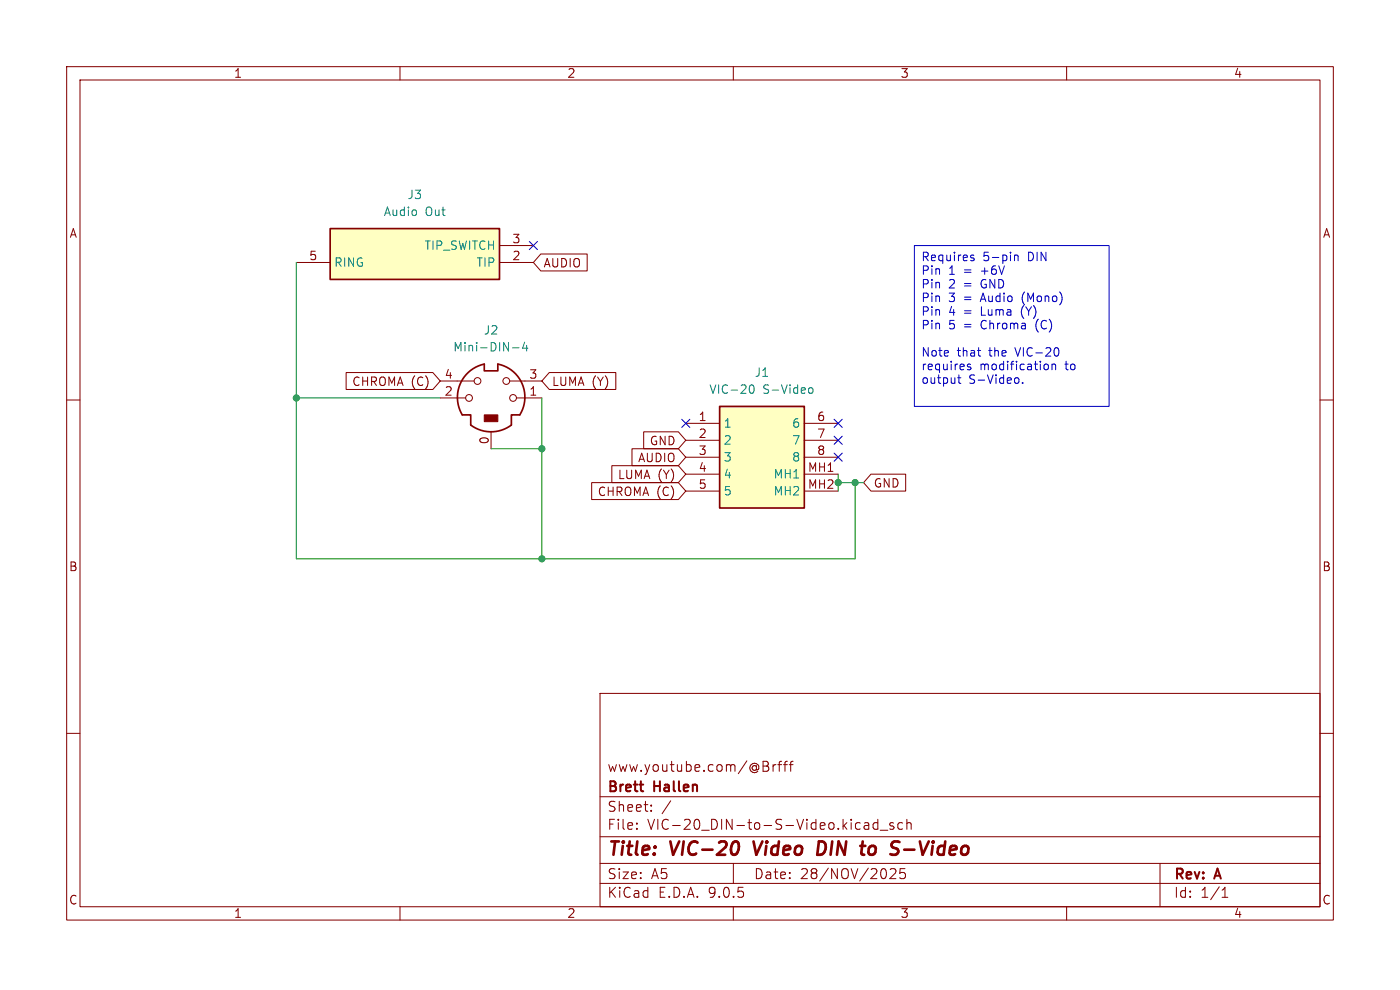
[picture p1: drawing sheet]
<svg xmlns="http://www.w3.org/2000/svg" width="297mm" height="210mm" viewBox="0 0 297 210" stroke-linecap="round" stroke-linejoin="round" font-family="sans-serif">
<g fill="none" stroke="#840000" stroke-width=".22">
<path d="M14.1 14.1h268.8v181.1h-268.8zM17 17h263v175.3h-263zM84.9 14.1v2.9M155.6 14.1v2.9M226.3 14.1v2.9M14.1 84.9h2.9M280 84.9h2.9M14.1 155.6h2.9M127.3 147.1h152.7v45.2h-152.7zM280 155.6h2.9M127.3 177.5h152.7M127.3 169h152.7"/>
<path d="M135.1 175.7v.2M135.1 174.6v.2M138.1 171.9v.2M138.1 170.8v.2M142.3 169.9l-1.8 2.7M163 162.7v.7M164 162.2v1.4M164.6 162.2l-.4 .1-.2 .3M165 162.2h.8M165.8 161.5l-.4 .1-.1 .2v1.8M166.2 162.2h.8M167 161.5l-.4 .1-.1 .2v1.8"/>
<path d="M167.4 162.2h.8M168.2 161.5l-.4 .1-.1 .2v1.8M183.4 174.6h.8l.1 1.3M184.3 175l-.7 .1a.42 .42 0 0 0-.3 .4 .42 .42 0 0 0 .3 .4l.7-.1M186.2 174.6l-.6-.1-.4 .4v.6l.2 .3h.8M186.2 173.8v2.1M186.7 176.1h1.6M189.6 174.6l-.5-.1-.3 .3 .1 .3 .7 .2v.5h-.8M191.5 174.6l-.6-.1-.4 .4v.6l.2 .3h.8M192.4 174.7a.53 .53 0 0 1 .9 .1v1.1M192.4 173.8v2.1M84.9 192.3v2.9"/>
<path d="M127.3 187.4h152.7M127.3 183.2h152.7M155.6 192.3v2.9M155.6 183.2v4.2M188.9 184.5l.3-.2 .7 .1a.58 .58 0 0 1 .1 .8l-1.2 1.2h1.3M192 184.3h-1l-.1 1 .3-.2 .7 .1 .2 .3-.1 .7-.3 .2h-.5l-.3-.2M226.3 192.3v2.9M246.1 183.2v9.1M259.3 190.3h1.2M259.3 188.8l.6-.6v2.1"/>
</g>
<path d="M156.2 178.5l.3 .1a2.12 2.12 0 0 1-.3 2.6M159.9 178.5l.5 2.8M174.8 178.6l-1.1-.1-.3 2.8h.6l.8-.4M185.3 179.4a.88 .88 0 0 0-1 .6v1.1a.73 .73 0 0 0 1.1 .1M191.8 180.2h2.2" fill="none" stroke="#840000" stroke-width=".57"/>
<path d="M70 48.5h36v10.8h-36z" fill="#ffffc2"/>
<path d="M70 48.5h36v10.8h-36zM99 79.4l.9-.9 1.1-.6 1.7-.7v1.5h2.9v-1.5a7.1 7.1 0 0 1 4.7 10.8h-1.8v2.2a7.2 7.2 0 0 1-8.6 0v-2.2h-1.8a7.2 7.2 0 0 1 .9-8.6z" fill="none" stroke="#840000" stroke-width=".36"/>
<g fill="none" stroke="#840000" stroke-width=".22">
<path d="M62.9 55.7h7.1M106 55.7h7.2M106 52.1h7.2M93.4 84.4h5.4M93.4 80.8h7.2M104.2 91.6v3.6M108.1 80.8h6.9M109.6 84.4h5.4"/>
<circle cx="99.5" cy="84.4" r=".72"/>
<circle cx="101.3" cy="80.8" r=".72"/>
<circle cx="107.4" cy="80.8" r=".72"/>
<circle cx="108.8" cy="84.4" r=".72"/>
</g>
<path d="M102.7 88h2.9v1.4h-2.9z" fill="#840000" stroke="#840000" stroke-width=".22"/>
<path d="M108.7 73.8h1.4M111.3 72.6l-.4 1.3h1.1M111.7 73.3v1.2" fill="none" stroke="#008484" stroke-width=".22"/>
<path d="M152.7 86.2h17.9v21.6h-17.9z" fill="#ffffc2"/>
<path d="M152.7 86.2h17.9v21.6h-17.9z" fill="none" stroke="#840000" stroke-width=".36"/>
<g fill="none" stroke="#840000" stroke-width=".22">
<path d="M114.7 53.9h9.9v3.6h-9.9l-1.5-1.8zM73.4 79h18.4l1.6 1.8-1.6 1.8h-18.4zM116.5 79h14.1v3.6h-14.1l-1.5-1.8zM129.8 98.8h14.1l1.6 1.8-1.6 1.8h-14.1zM134.1 95.2h9.8l1.6 1.8-1.6 1.8h-9.8zM136.6 91.6h7.3l1.6 1.8-1.6 1.8h-7.3zM145.5 89.8h7.2M145.5 93.4h7.2M145.5 97h7.2M170.6 89.8h7.2M170.6 93.4h7.2M170.6 97h7.2"/>
<path d="M125.5 102.4h18.4l1.6 1.8-1.6 1.8h-18.4zM145.5 100.6h7.2M145.5 104.2h7.2M170.6 100.6h7.2M170.6 104.2h7.2M184.8 100.6h7.3v3.6h-7.3l-1.6-1.8z"/>
</g>
<path d="M159.1 81.8l.3-.2a.98 .98 0 0 1 .7 .8 .98 .98 0 0 1-.4 1h-.1a.97 .97 0 0 1-.5-1.6zM171.6 82.4l.3-.2 .5 .2 .1 .7-.2 .3h-.4l-.3-.1z" fill="none" stroke="#008484" stroke-width=".22"/>
<path d="M62.9 55.7v62.8h118.5v-16.1M62.9 84.4h30.5M104.2 95.2h10.8M115 84.4v34.1M177.8 102.4h5.4M177.8 100.6v3.6" fill="none" stroke="#008400" stroke-width=".22"/>
<path d="M112.3 51.2l1.7 1.7M114 51.2l-1.7 1.7M144.6 88.9l1.7 1.8M146.3 88.9l-1.7 1.8M177 92.5l1.7 1.8M177 88.9l1.7 1.8M177 96.1l1.7 1.8M178.7 92.5l-1.7 1.8M178.7 88.9l-1.7 1.8M178.7 96.1l-1.7 1.8" fill="none" stroke="#000084" stroke-width=".22"/>
<g fill="none" stroke="#0000c2" stroke-width=".22">
<path d="M194 52.1h41.3v34.1h-41.3zM206 54.6l.4 .1 .3 .3-.1 .2-.5 .1M206 54.2h.6M215.2 54.3l.3-.2 .4 .1 .1 1.1M215.2 54.1v1.2M203.4 79.5v1.6l.4 .2M205.9 77.3l-.4-.1-.3 .3 .1 .3 .6 .1v.5h-.7M221.8 77.2l.4 .1 .2 .3-.1 .7-.5 .1M223.2 77.4l.2-.2 .5 .1v1.1M223.2 77.2v1.2M224.4 73.8l.2 .6-.2 1.1M215.6 80.1l.4 .1 .2 .3-.1 .7-.5 .1"/>
<path d="M216.9 81.2v.1"/>
</g>
<g fill="#008400" stroke="#008400" stroke-width=".22">
<circle cx="181.4" cy="102.4" r=".65"/>
<circle cx="177.8" cy="102.4" r=".65"/>
<circle cx="62.9" cy="84.4" r=".65"/>
<circle cx="115" cy="118.5" r=".65"/>
<circle cx="115" cy="95.2" r=".65"/>
</g>
<g font-size="3.9" fill="#840000">
<text x="128.7" y="182.3">Title:</text>
<text x="142.4" y="182.3">VIC-20</text>
<text x="161.1" y="182.3">Video</text>
<text x="175.7" y="182.3">DIN</text>
<text x="186.2" y="182.3">to</text>
<text x="193.6" y="182.3">S-Video</text>
</g>
<g font-size="3" fill="#840000">
<text x="128.7" y="164">www.youtube.com/@Brfff</text>
<text x="128.7" y="172.5">Sheet:</text>
<text x="128.7" y="168.6">Brett</text>
<text x="138.8" y="168.6">Hallen</text>
<text x="128.7" y="176.3">File:</text>
<text x="137.3" y="176.3">VIC-20_DIN-to-S-Video.kicad_sch</text>
<text x="128.7" y="190.8">KiCad</text>
<text x="128.7" y="186.8">Size:</text>
<text x="138.1" y="186.8">A5</text>
<text x="139.6" y="190.8">E.D.A.</text>
<text x="150.4" y="190.8">9.0.5</text>
<text x="159.8" y="186.8">Date:</text>
<text x="169.7" y="186.8">28/NOV/2025</text>
<text x="248.9" y="187.1">Rev:</text>
<text x="248.9" y="190.8">Id:</text>
<text x="254.7" y="190.8">1/1</text>
<text x="257.9" y="187.1">A</text>
</g>
<g font-size="2.6" fill="#840000">
<text x="49.5" y="16.8">1</text>
<text x="120.2" y="16.8">2</text>
<text x="190.9" y="16.8">3</text>
<text x="261.6" y="16.8">4</text>
<text x="14.6" y="50.7">A</text>
<text x="280.5" y="50.7">A</text>
<text x="14.5" y="121.5">B</text>
<text x="280.4" y="121.5">B</text>
<text x="14.5" y="192.2">C</text>
<text x="49.5" y="195">1</text>
<text x="120.2" y="195">2</text>
<text x="190.9" y="195">3</text>
<text x="261.6" y="195">4</text>
<text x="280.4" y="192.2">C</text>
</g>
<g font-size="2.5" fill="#008484">
<text x="81.3" y="46.1">Audio</text>
<text x="86.3" y="42.5">J3</text>
<text x="90.2" y="46.1">Out</text>
<text x="89.9" y="53.3">TIP_SWITCH</text>
<text x="70.8" y="56.9">RING</text>
<text x="100.9" y="56.9">TIP</text>
<text x="102.5" y="71.3">J2</text>
<text x="96" y="74.9">Mini-DIN-4</text>
<text x="150.3" y="83.8">VIC-20</text>
<text x="160" y="80.2">J1</text>
<text x="161.8" y="83.8">S-Video</text>
<text x="153.4" y="91">1</text>
<text x="153.4" y="94.6">2</text>
<text x="167.9" y="91">6</text>
<text x="167.9" y="94.6">7</text>
<text x="153.4" y="98.2">3</text>
<text x="153.4" y="101.8">4</text>
<text x="164" y="101.8">MH1</text>
<text x="167.9" y="98.2">8</text>
<text x="153.4" y="105.4">5</text>
<text x="164" y="105.4">MH2</text>
</g>
<g font-size="2.5" fill="#840000">
<text x="108.6" y="51.7">3</text>
<text x="65.5" y="55.3">5</text>
<text x="108.6" y="55.3">2</text>
<text x="115.2" y="57">AUDIO</text>
<text x="74.6" y="82.2">CHROMA (C)</text>
<text x="94.2" y="80.5">4</text>
<text x="112.2" y="80.5">3</text>
<text x="117" y="82.2">LUMA (Y)</text>
<text x="94.2" y="84.1">2</text>
<text x="112.2" y="84.1">1</text>
<text x="148.1" y="89.4">1</text>
<text x="173.2" y="89.4">6</text>
<text x="103.8" y="94.4" transform="rotate(-90 103.8 94.4)">0</text>
<text x="137.7" y="94.7">GND</text>
<text x="148.1" y="93">2</text>
<text x="173.2" y="93">7</text>
<text x="130.9" y="101.9">LUMA (Y)</text>
<text x="135.2" y="98.3">AUDIO</text>
<text x="148.1" y="96.6">3</text>
<text x="148.1" y="100.2">4</text>
<text x="171.3" y="100.2">MH1</text>
<text x="173.2" y="96.6">8</text>
<text x="126.7" y="105.5">CHROMA (C)</text>
<text x="148.1" y="103.8">5</text>
<text x="171.3" y="103.8">MH2</text>
<text x="185.2" y="103.7">GND</text>
</g>
<g font-size="2.5" fill="#0000c2">
<text x="195.3" y="55.9">Requires</text>
<text x="195.3" y="58.8">Pin</text>
<text x="201.3" y="58.8">1</text>
<text x="204.6" y="58.8">=</text>
<text x="208.5" y="58.8">+6V</text>
<text x="208.5" y="55.9">5-pin</text>
<text x="218.2" y="55.9">DIN</text>
<text x="195.3" y="61.7">Pin</text>
<text x="195.3" y="64.6">Pin</text>
<text x="201.3" y="61.7">2</text>
<text x="201.3" y="64.6">3</text>
<text x="204.6" y="61.7">=</text>
<text x="204.6" y="64.6">=</text>
<text x="208.5" y="61.7">GND</text>
<text x="208.5" y="64.6">Audio</text>
<text x="217.4" y="64.6">(Mono)</text>
<text x="195.3" y="67.4">Pin</text>
<text x="195.3" y="70.3">Pin</text>
<text x="201.3" y="67.4">4</text>
<text x="201.3" y="70.3">5</text>
<text x="204.6" y="67.4">=</text>
<text x="204.6" y="70.3">=</text>
<text x="208.5" y="67.4">Luma</text>
<text x="208.5" y="70.3">Chroma</text>
<text x="217.3" y="67.4">(Y)</text>
<text x="220.3" y="70.3">(C)</text>
<text x="195.3" y="76.1">Note</text>
<text x="203.1" y="76.1">that</text>
<text x="210" y="76.1">the</text>
<text x="215.9" y="76.1">VIC-20</text>
<text x="195.3" y="79">requires</text>
<text x="195.3" y="81.9">output</text>
<text x="205.5" y="81.9">S-Video.</text>
<text x="207.8" y="79">modification</text>
<text x="226.2" y="79">to</text>
</g>
</svg>
